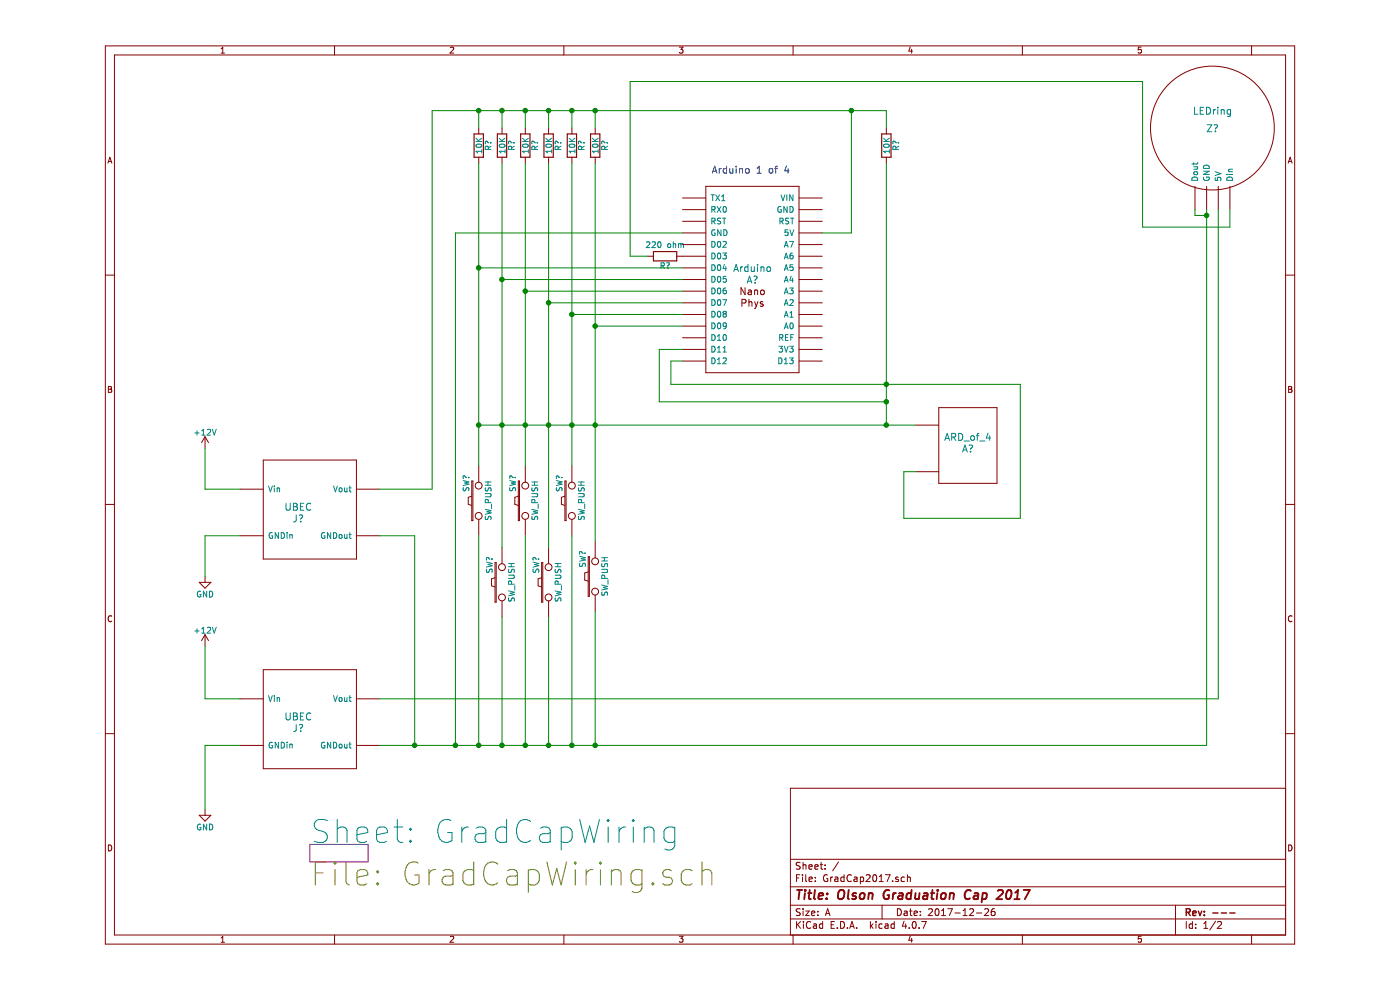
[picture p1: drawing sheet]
EESchema Schematic File Version 2
LIBS:power
LIBS:device
LIBS:switches
LIBS:relays
LIBS:motors
LIBS:transistors
LIBS:conn
LIBS:linear
LIBS:regul
LIBS:74xx
LIBS:cmos4000
LIBS:adc-dac
LIBS:memory
LIBS:xilinx
LIBS:microcontrollers
LIBS:dsp
LIBS:microchip
LIBS:analog_switches
LIBS:motorola
LIBS:texas
LIBS:intel
LIBS:audio
LIBS:interface
LIBS:digital-audio
LIBS:philips
LIBS:display
LIBS:cypress
LIBS:siliconi
LIBS:opto
LIBS:atmel
LIBS:contrib
LIBS:valves
LIBS:mdoLibrary
LIBS:Arduino_Nano-cache
LIBS:GradCap2017-cache
EELAYER 25 0
EELAYER END
$Descr A 11000 8500
encoding utf-8
Sheet 1 2
Title "Olson Graduation Cap 2017"
Date "2017-12-26"
Rev "---"
Comp ""
Comment1 ""
Comment2 ""
Comment3 ""
Comment4 ""
$EndDescr
$Comp
L +12V #PWR?
U 1 1
P 1250 3850
F 0 "#PWR?" H 1250 3700 50  0001 C CNN
F 1 "+12V" H 1250 3990 50  0000 C CNN
F 2 "" H 1250 3850 50  0001 C CNN
F 3 "" H 1250 3850 50  0001 C CNN
	1    1250 3850
	1    0    0    -1  
$EndComp
$Comp
L GND #PWR?
U 1 1
P 1250 4950
F 0 "#PWR?" H 1250 4700 50  0001 C CNN
F 1 "GND" H 1250 4800 50  0000 C CNN
F 2 "" H 1250 4950 50  0001 C CNN
F 3 "" H 1250 4950 50  0001 C CNN
	1    1250 4950
	1    0    0    -1  
$EndComp
$Comp
L LEDring Z?
U 1 1
P 9900 1100
F 0 "Z?" H 9900 1100 60  0000 C CNN
F 1 "LEDring" H 9900 1250 60  0000 C CNN
F 2 "" H 9900 1250 60  0001 C CNN
F 3 "" H 9900 1250 60  0001 C CNN
	1    9900 1100
	1    0    0    -1  
$EndComp
$Comp
L R R?
U 1 1
P 5200 2200
F 0 "R?" V 5280 2200 50  0000 C CNN
F 1 "220 ohm" V 5100 2200 50  0000 C CNN
F 2 "" V 5130 2200 50  0001 C CNN
F 3 "" H 5200 2200 50  0001 C CNN
	1    5200 2200
	0    1    1    0   
$EndComp
$Comp
L UBEC J?
U 1 1
P 2050 4450
F 0 "J?" H 2050 4450 60  0000 C CNN
F 1 "UBEC" H 2050 4550 60  0000 C CNN
F 2 "" H 2050 4450 60  0001 C CNN
F 3 "" H 2050 4450 60  0001 C CNN
	1    2050 4450
	1    0    0    -1  
$EndComp
$Comp
L UBEC J?
U 1 1
P 2050 6250
F 0 "J?" H 2050 6250 60  0000 C CNN
F 1 "UBEC" H 2050 6350 60  0000 C CNN
F 2 "" H 2050 6250 60  0001 C CNN
F 3 "" H 2050 6250 60  0001 C CNN
	1    2050 6250
	1    0    0    -1  
$EndComp
$Comp
L GND #PWR?
U 1 1
P 1250 6950
F 0 "#PWR?" H 1250 6700 50  0001 C CNN
F 1 "GND" H 1250 6800 50  0000 C CNN
F 2 "" H 1250 6950 50  0001 C CNN
F 3 "" H 1250 6950 50  0001 C CNN
	1    1250 6950
	1    0    0    -1  
$EndComp
$Comp
L +12V #PWR?
U 1 1
P 1250 5550
F 0 "#PWR?" H 1250 5400 50  0001 C CNN
F 1 "+12V" H 1250 5690 50  0000 C CNN
F 2 "" H 1250 5550 50  0001 C CNN
F 3 "" H 1250 5550 50  0001 C CNN
	1    1250 5550
	1    0    0    -1  
$EndComp
$Comp
L Arduino A?
U 1 1
P 5950 2400
F 0 "A?" H 5950 2400 60  0000 C CNN
F 1 "Arduino" H 5950 2500 60  0000 C CNN
F 2 "" H 5950 2400 60  0000 C CNN
F 3 "" H 5950 2400 60  0000 C CNN
	1    5950 2400
	1    0    0    -1  
$EndComp
$Comp
L SW_PUSH SW?
U 1 1
P 3600 4300
F 0 "SW?" H 3750 4410 50  0000 C CNN
F 1 "SW_PUSH" H 3600 4220 50  0000 C CNN
F 2 "" H 3600 4300 60  0000 C CNN
F 3 "" H 3600 4300 60  0000 C CNN
	1    3600 4300
	0    -1   -1   0   
$EndComp
$Comp
L SW_PUSH SW?
U 1 1
P 4000 4300
F 0 "SW?" H 4150 4410 50  0000 C CNN
F 1 "SW_PUSH" H 4000 4220 50  0000 C CNN
F 2 "" H 4000 4300 60  0000 C CNN
F 3 "" H 4000 4300 60  0000 C CNN
	1    4000 4300
	0    -1   -1   0   
$EndComp
$Comp
L SW_PUSH SW?
U 1 1
P 3800 5000
F 0 "SW?" H 3950 5110 50  0000 C CNN
F 1 "SW_PUSH" H 3800 4920 50  0000 C CNN
F 2 "" H 3800 5000 60  0000 C CNN
F 3 "" H 3800 5000 60  0000 C CNN
	1    3800 5000
	0    -1   -1   0   
$EndComp
$Comp
L SW_PUSH SW?
U 1 1
P 4200 5000
F 0 "SW?" H 4350 5110 50  0000 C CNN
F 1 "SW_PUSH" H 4200 4920 50  0000 C CNN
F 2 "" H 4200 5000 60  0000 C CNN
F 3 "" H 4200 5000 60  0000 C CNN
	1    4200 5000
	0    -1   -1   0   
$EndComp
$Comp
L SW_PUSH SW?
U 1 1
P 4400 4300
F 0 "SW?" H 4550 4410 50  0000 C CNN
F 1 "SW_PUSH" H 4400 4220 50  0000 C CNN
F 2 "" H 4400 4300 60  0000 C CNN
F 3 "" H 4400 4300 60  0000 C CNN
	1    4400 4300
	0    -1   -1   0   
$EndComp
$Comp
L SW_PUSH SW?
U 1 1
P 4600 4950
F 0 "SW?" H 4750 5060 50  0000 C CNN
F 1 "SW_PUSH" H 4600 4870 50  0000 C CNN
F 2 "" H 4600 4950 60  0000 C CNN
F 3 "" H 4600 4950 60  0000 C CNN
	1    4600 4950
	0    -1   -1   0   
$EndComp
$Comp
L R R?
U 1 1
P 3600 1250
F 0 "R?" V 3680 1250 50  0000 C CNN
F 1 "10K" V 3600 1250 50  0000 C CNN
F 2 "" V 3530 1250 30  0000 C CNN
F 3 "" H 3600 1250 30  0000 C CNN
	1    3600 1250
	1    0    0    -1  
$EndComp
$Comp
L R R?
U 1 1
P 3800 1250
F 0 "R?" V 3880 1250 50  0000 C CNN
F 1 "10K" V 3800 1250 50  0000 C CNN
F 2 "" V 3730 1250 30  0000 C CNN
F 3 "" H 3800 1250 30  0000 C CNN
	1    3800 1250
	1    0    0    -1  
$EndComp
$Comp
L R R?
U 1 1
P 4000 1250
F 0 "R?" V 4080 1250 50  0000 C CNN
F 1 "10K" V 4000 1250 50  0000 C CNN
F 2 "" V 3930 1250 30  0000 C CNN
F 3 "" H 4000 1250 30  0000 C CNN
	1    4000 1250
	1    0    0    -1  
$EndComp
$Comp
L R R?
U 1 1
P 4200 1250
F 0 "R?" V 4280 1250 50  0000 C CNN
F 1 "10K" V 4200 1250 50  0000 C CNN
F 2 "" V 4130 1250 30  0000 C CNN
F 3 "" H 4200 1250 30  0000 C CNN
	1    4200 1250
	1    0    0    -1  
$EndComp
$Comp
L R R?
U 1 1
P 4400 1250
F 0 "R?" V 4480 1250 50  0000 C CNN
F 1 "10K" V 4400 1250 50  0000 C CNN
F 2 "" V 4330 1250 30  0000 C CNN
F 3 "" H 4400 1250 30  0000 C CNN
	1    4400 1250
	1    0    0    -1  
$EndComp
$Comp
L R R?
U 1 1
P 4600 1250
F 0 "R?" V 4680 1250 50  0000 C CNN
F 1 "10K" V 4600 1250 50  0000 C CNN
F 2 "" V 4530 1250 30  0000 C CNN
F 3 "" H 4600 1250 30  0000 C CNN
	1    4600 1250
	1    0    0    -1  
$EndComp
Text Notes 5600 1500 0    60   ~ 0
Arduino 1 of 4
$Comp
L R R?
U 1 1
P 7100 1250
F 0 "R?" V 7180 1250 50  0000 C CNN
F 1 "10K" V 7100 1250 50  0000 C CNN
F 2 "" V 7030 1250 30  0000 C CNN
F 3 "" H 7100 1250 30  0000 C CNN
	1    7100 1250
	1    0    0    -1  
$EndComp
$Comp
L ARD_of_4 A?
U 1 1
P 7800 3850
F 0 "A?" H 7800 3850 60  0000 C CNN
F 1 "ARD_of_4" H 7800 3950 60  0000 C CNN
F 2 "" H 7800 3850 60  0001 C CNN
F 3 "" H 7800 3850 60  0001 C CNN
	1    7800 3850
	1    0    0    -1  
$EndComp
Connection ~ 3050 6400
Wire Wire Line
	1250 6000 1250 5550
Wire Wire Line
	1550 6000 1250 6000
Wire Wire Line
	1250 6400 1250 6950
Wire Wire Line
	1550 6400 1250 6400
Wire Wire Line
	9850 6400 2750 6400
Wire Wire Line
	9850 1800 9850 6400
Wire Wire Line
	3050 4600 3050 6400
Wire Wire Line
	2750 4600 3050 4600
Wire Wire Line
	1250 4200 1550 4200
Wire Wire Line
	1250 3850 1250 4200
Wire Wire Line
	1250 4600 1550 4600
Wire Wire Line
	1250 4950 1250 4600
Wire Wire Line
	3200 4200 2750 4200
Wire Wire Line
	3200 950  3200 4200
Connection ~ 3400 6400
Wire Wire Line
	3400 6400 3400 2000
Wire Wire Line
	3400 2000 5350 2000
Wire Wire Line
	5050 2200 4900 2200
Wire Wire Line
	4900 2200 4900 700 
Wire Wire Line
	4900 700  9300 700 
Wire Wire Line
	3200 950  7100 950 
Wire Wire Line
	6800 950  6800 2000
Wire Wire Line
	6800 2000 6550 2000
Wire Wire Line
	5350 2300 3600 2300
Wire Wire Line
	3600 1400 3600 4000
Wire Wire Line
	5350 2400 3800 2400
Wire Wire Line
	3800 1400 3800 4700
Wire Wire Line
	5350 2500 4000 2500
Wire Wire Line
	4000 1400 4000 4000
Wire Wire Line
	5350 2600 4200 2600
Wire Wire Line
	4200 1400 4200 4700
Wire Wire Line
	5350 2700 4400 2700
Wire Wire Line
	4400 1400 4400 4000
Wire Wire Line
	5350 2800 4600 2800
Wire Wire Line
	4600 1400 4600 4650
Wire Wire Line
	3600 4600 3600 6400
Connection ~ 3600 6400
Wire Wire Line
	3800 5300 3800 6400
Connection ~ 3800 6400
Wire Wire Line
	4000 4600 4000 6400
Connection ~ 4000 6400
Wire Wire Line
	4200 5300 4200 6400
Connection ~ 4200 6400
Wire Wire Line
	4400 4600 4400 6400
Connection ~ 4400 6400
Wire Wire Line
	4600 6400 4600 5250
Connection ~ 4600 6400
Wire Wire Line
	3600 1100 3600 950 
Connection ~ 3600 950 
Wire Wire Line
	3800 1100 3800 950 
Connection ~ 3800 950 
Wire Wire Line
	4000 1100 4000 950 
Connection ~ 4000 950 
Wire Wire Line
	4200 1100 4200 950 
Connection ~ 4200 950 
Wire Wire Line
	4400 1100 4400 950 
Connection ~ 4400 950 
Wire Wire Line
	4600 1100 4600 950 
Connection ~ 4600 950 
Connection ~ 3600 2300
Connection ~ 3800 2400
Connection ~ 4000 2500
Connection ~ 4200 2600
Connection ~ 4400 2700
Connection ~ 4600 2800
Wire Wire Line
	2750 6000 9950 6000
Wire Wire Line
	9950 6000 9950 1800
Wire Wire Line
	9300 700  9300 1950
Wire Wire Line
	9300 1950 10050 1950
Wire Wire Line
	10050 1950 10050 1800
Wire Wire Line
	9750 1800 9750 1850
Wire Wire Line
	9750 1850 9850 1850
Connection ~ 9850 1850
Wire Wire Line
	7100 950  7100 1100
Connection ~ 6800 950 
Wire Wire Line
	3600 3650 7350 3650
Connection ~ 4600 3650
Connection ~ 4400 3650
Connection ~ 4200 3650
Connection ~ 4000 3650
Connection ~ 3800 3650
Connection ~ 3600 3650
Wire Wire Line
	7100 1400 7100 3650
Connection ~ 7100 3650
Wire Wire Line
	5350 3100 5250 3100
Wire Wire Line
	5250 3100 5250 3300
Wire Wire Line
	5250 3300 8250 3300
Connection ~ 7100 3300
Wire Wire Line
	7350 4050 7250 4050
Wire Wire Line
	7250 4050 7250 4450
Wire Wire Line
	7250 4450 8250 4450
Wire Wire Line
	8250 4450 8250 3300
Wire Wire Line
	5350 3000 5150 3000
Wire Wire Line
	5150 3000 5150 3450
Wire Wire Line
	5150 3450 7100 3450
Connection ~ 7100 3450
$Sheet
S 2150 7250 500  150 
U 5B063CC5
F0 "GradCapWiring" 197
F1 "GradCapWiring.sch" 197
$EndSheet
$EndSCHEMATC
